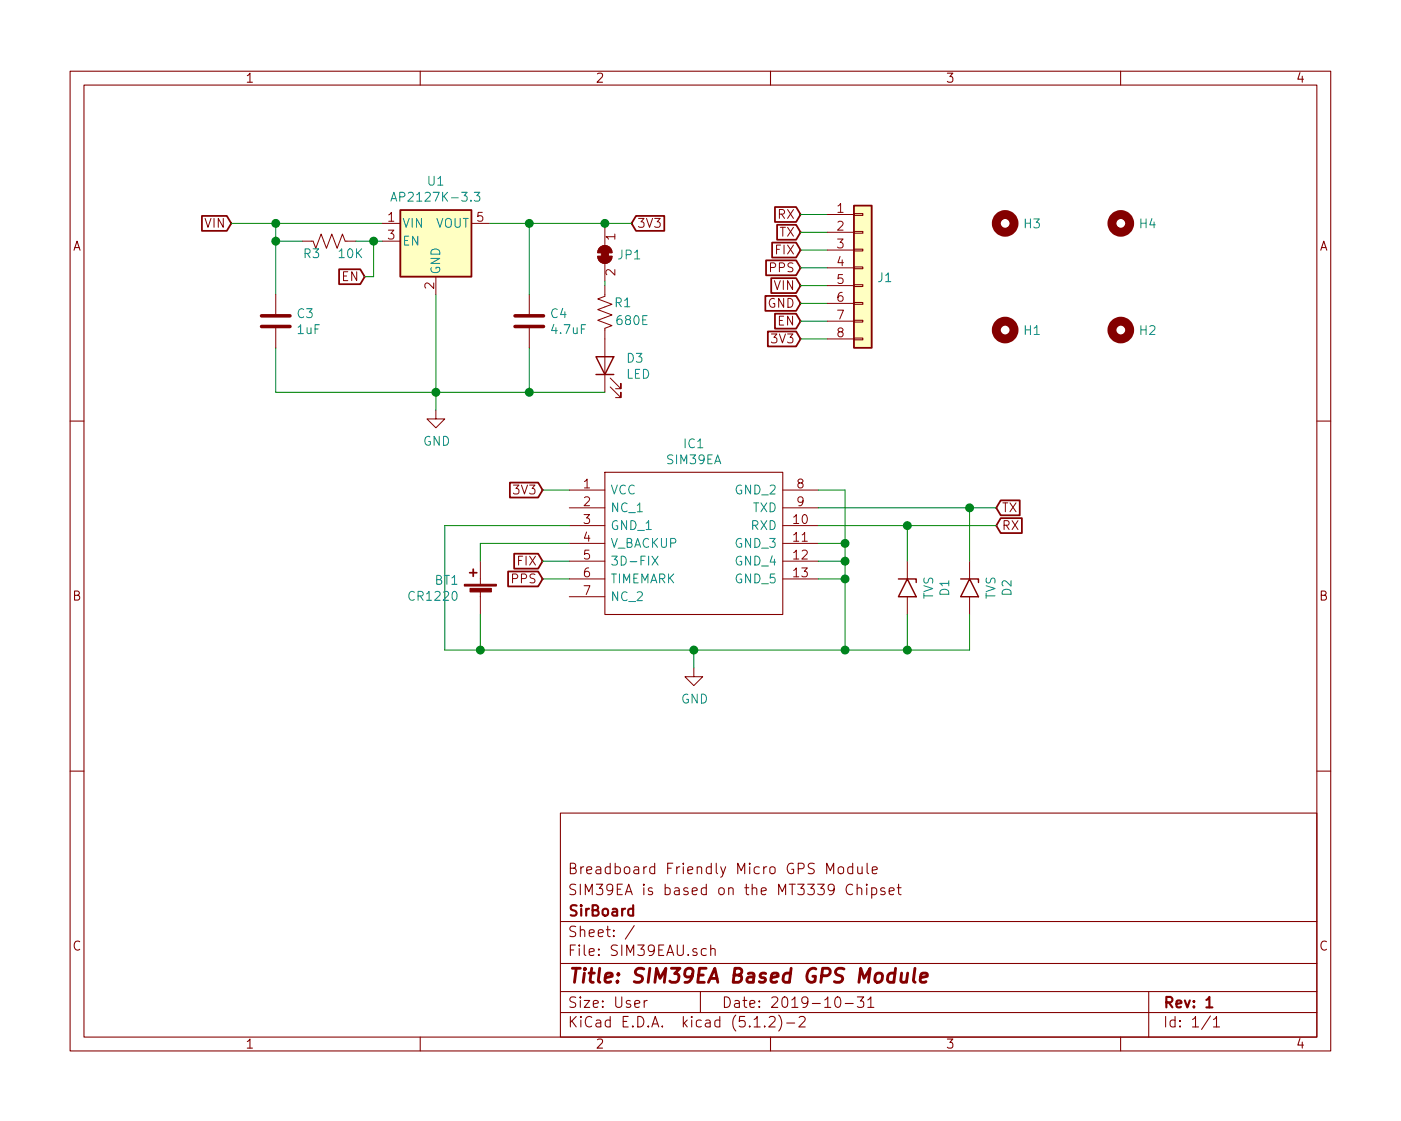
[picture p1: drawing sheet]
EESchema Schematic File Version 4
LIBS:SIM39EAU-cache
EELAYER 29 0
EELAYER END
$Descr User 7874 6299
encoding utf-8
Sheet 1 1
Title "SIM39EA Based GPS Module "
Date "2019-10-31"
Rev "1"
Comp "SirBoard"
Comment1 "SIM39EA is based on the MT3339 Chipset"
Comment2 "Breadboard Friendly Micro GPS Module"
Comment3 ""
Comment4 ""
$EndDescr
Text GLabel 3550 1250 2    50   Input ~ 0
3V3
Wire Wire Line
	1550 1650 1550 1350
Wire Wire Line
	1550 1950 1550 2200
$Comp
L power:GND #PWR0103
U 1 1
P 2450 2300
F 0 "#PWR0103" H 2450 2050 50  0001 C CNN
F 1 "GND" H 2455 2127 50  0000 C CNN
F 2 "" H 2450 2300 50  0001 C CNN
F 3 "" H 2450 2300 50  0001 C CNN
	1    2450 2300
	1    0    0    -1  
$EndComp
Text GLabel 4500 1300 0    50   Input ~ 0
TX
Text GLabel 4500 1200 0    50   Input ~ 0
RX
Text GLabel 4500 1500 0    50   Input ~ 0
PPS
Text GLabel 4500 1400 0    50   Input ~ 0
FIX
Wire Wire Line
	1550 2200 2450 2200
$Comp
L Device:C C3
U 1 1
P 1550 1800
F 0 "C3" H 1665 1845 50  0000 L CNN
F 1 "1uF" H 1665 1755 50  0000 L CNN
F 2 "Capacitor_SMD:C_0805_2012Metric" H 1588 1650 50  0001 C CNN
F 3 "~" H 1550 1800 50  0001 C CNN
F 4 "C396719" H 1550 1800 50  0001 C CNN "Part"
	1    1550 1800
	1    0    0    -1  
$EndComp
Wire Wire Line
	2975 1950 2975 2200
Text GLabel 1300 1250 0    50   Input ~ 0
VIN
Wire Wire Line
	1300 1250 1550 1250
Connection ~ 1550 1250
Text GLabel 4500 1900 0    50   Input ~ 0
3V3
Text GLabel 4500 1600 0    50   Input ~ 0
VIN
Wire Wire Line
	1550 1250 2150 1250
$Comp
L Device:R_US R3
U 1 1
P 1850 1350
F 0 "R3" V 1918 1396 50  0000 L CNN
F 1 "10K" V 1918 1305 50  0000 R CNN
F 2 "Resistor_SMD:R_0603_1608Metric" V 1890 1340 50  0001 C CNN
F 3 "~" H 1850 1350 50  0001 C CNN
F 4 "C99198" V 1850 1350 50  0001 C CNN "Part"
	1    1850 1350
	0    -1   1    0   
$EndComp
Wire Wire Line
	2000 1350 2100 1350
Wire Wire Line
	1700 1350 1550 1350
Connection ~ 1550 1350
Wire Wire Line
	1550 1350 1550 1250
Text GLabel 2050 1550 0    50   Input ~ 0
EN
Wire Wire Line
	2050 1550 2100 1550
Wire Wire Line
	2100 1550 2100 1350
Connection ~ 2100 1350
Wire Wire Line
	2100 1350 2150 1350
$Comp
L Device:C C4
U 1 1
P 2975 1800
F 0 "C4" H 3090 1845 50  0000 L CNN
F 1 "4.7uF" H 3090 1755 50  0000 L CNN
F 2 "Capacitor_SMD:C_0805_2012Metric" H 3013 1650 50  0001 C CNN
F 3 "~" H 2975 1800 50  0001 C CNN
F 4 "C87998" H 2975 1800 50  0001 C CNN "Part"
	1    2975 1800
	1    0    0    -1  
$EndComp
$Comp
L Mechanical:MountingHole H1
U 1 1
P 5650 1850
F 0 "H1" H 5750 1850 50  0000 L CNN
F 1 "MountingHole" H 5750 1805 50  0001 L CNN
F 2 "MountingHole:MountingHole_2.7mm_M2.5_ISO14580_Pad" H 5650 1850 50  0001 C CNN
F 3 "~" H 5650 1850 50  0001 C CNN
	1    5650 1850
	1    0    0    -1  
$EndComp
$Comp
L Mechanical:MountingHole H2
U 1 1
P 6300 1850
F 0 "H2" H 6400 1850 50  0000 L CNN
F 1 "MountingHole" H 6400 1805 50  0001 L CNN
F 2 "MountingHole:MountingHole_2.7mm_M2.5_ISO14580_Pad" H 6300 1850 50  0001 C CNN
F 3 "~" H 6300 1850 50  0001 C CNN
	1    6300 1850
	1    0    0    -1  
$EndComp
$Comp
L Mechanical:MountingHole H3
U 1 1
P 5650 1250
F 0 "H3" H 5750 1250 50  0000 L CNN
F 1 "MountingHole" H 5750 1205 50  0001 L CNN
F 2 "MountingHole:MountingHole_2.7mm_M2.5_ISO14580_Pad" H 5650 1250 50  0001 C CNN
F 3 "~" H 5650 1250 50  0001 C CNN
	1    5650 1250
	1    0    0    -1  
$EndComp
$Comp
L Mechanical:MountingHole H4
U 1 1
P 6300 1250
F 0 "H4" H 6400 1250 50  0000 L CNN
F 1 "MountingHole" H 6400 1205 50  0001 L CNN
F 2 "MountingHole:MountingHole_2.7mm_M2.5_ISO14580_Pad" H 6300 1250 50  0001 C CNN
F 3 "~" H 6300 1250 50  0001 C CNN
	1    6300 1250
	1    0    0    -1  
$EndComp
Connection ~ 2450 2200
Wire Wire Line
	2450 2200 2450 2300
Wire Wire Line
	4650 1500 4500 1500
Wire Wire Line
	4500 1400 4650 1400
Wire Wire Line
	4500 1200 4650 1200
Wire Wire Line
	4500 1300 4650 1300
Text GLabel 4500 1800 0    50   Input ~ 0
EN
Text GLabel 4500 1700 0    50   Input ~ 0
GND
Wire Wire Line
	4500 1900 4650 1900
Wire Wire Line
	4500 1700 4650 1700
Wire Wire Line
	4500 1800 4650 1800
Wire Wire Line
	4650 1600 4500 1600
$Comp
L SIM39EAU-rescue:SIM39EA-SIM39EA IC1
U 1 1
P 3200 2750
F 0 "IC1" H 3900 3013 50  0000 C CNN
F 1 "SIM39EA" H 3900 2923 50  0000 C CNN
F 2 "SIM39EA" H 4450 2850 50  0001 L CNN
F 3 "http://www.vis-plus.ee/pdf/SIM39EA_Hardware_Design_V1.00.pdf" H 4450 2750 50  0001 L CNN
F 4 "GPS Module" H 4450 2650 50  0001 L CNN "Description"
F 5 "6.7" H 4450 2550 50  0001 L CNN "Height"
F 6 "SIMCOM" H 4450 2450 50  0001 L CNN "Manufacturer_Name"
F 7 "SIM39EA" H 4450 2350 50  0001 L CNN "Manufacturer_Part_Number"
F 8 "" H 4450 2250 50  0001 L CNN "Mouser Part Number"
F 9 "" H 4450 2150 50  0001 L CNN "Mouser Price/Stock"
F 10 "" H 4450 2050 50  0001 L CNN "RS Part Number"
F 11 "" H 4450 1950 50  0001 L CNN "RS Price/Stock"
	1    3200 2750
	1    0    0    -1  
$EndComp
$Comp
L power:GND #PWR0101
U 1 1
P 3900 3750
F 0 "#PWR0101" H 3900 3500 50  0001 C CNN
F 1 "GND" H 3905 3577 50  0000 C CNN
F 2 "" H 3900 3750 50  0001 C CNN
F 3 "" H 3900 3750 50  0001 C CNN
	1    3900 3750
	1    0    0    -1  
$EndComp
Wire Wire Line
	3900 3650 3900 3750
Wire Wire Line
	3900 3650 4750 3650
Wire Wire Line
	4750 3650 4750 3250
Wire Wire Line
	4750 3050 4600 3050
Wire Wire Line
	4600 3150 4750 3150
Connection ~ 4750 3150
Wire Wire Line
	4750 3150 4750 3050
Wire Wire Line
	4600 3250 4750 3250
Connection ~ 4750 3250
Wire Wire Line
	4750 3250 4750 3150
Wire Wire Line
	4600 2750 4750 2750
Wire Wire Line
	4750 2750 4750 3050
Connection ~ 4750 3050
Wire Wire Line
	3200 2950 2500 2950
Wire Wire Line
	2500 2950 2500 3650
Wire Wire Line
	2500 3650 2700 3650
Connection ~ 3900 3650
Text GLabel 3050 2750 0    50   Input ~ 0
3V3
Wire Wire Line
	3200 2750 3050 2750
$Comp
L Device:Battery_Cell BT1
U 1 1
P 2700 3350
F 0 "BT1" H 2818 3445 50  0000 L CNN
F 1 "CR1220" H 2818 3355 50  0000 L CNN
F 2 "Battery:BatteryHolder_Keystone_3000_1x12mm" V 2700 3410 50  0001 C CNN
F 3 "~" V 2700 3410 50  0001 C CNN
F 4 "C238097" H 2700 3350 50  0001 C CNN "Part"
	1    2700 3350
	-1   0    0    -1  
$EndComp
Wire Wire Line
	3200 3050 2700 3050
Wire Wire Line
	2700 3050 2700 3150
Wire Wire Line
	2700 3450 2700 3650
Connection ~ 2700 3650
Wire Wire Line
	2700 3650 3900 3650
Text GLabel 3050 3150 0    50   Input ~ 0
FIX
Text GLabel 3050 3250 0    50   Input ~ 0
PPS
Text GLabel 5600 2850 2    50   Input ~ 0
TX
Text GLabel 5600 2950 2    50   Input ~ 0
RX
Wire Wire Line
	3050 3150 3200 3150
Wire Wire Line
	3200 3250 3050 3250
$Comp
L Connector_Generic:Conn_01x08 J1
U 1 1
P 4850 1500
F 0 "J1" H 4929 1447 50  0000 L CNN
F 1 "Conn_01x08" H 4929 1402 50  0001 L CNN
F 2 "Connector_PinHeader_2.54mm:PinHeader_1x08_P2.54mm_Vertical" H 4850 1500 50  0001 C CNN
F 3 "~" H 4850 1500 50  0001 C CNN
	1    4850 1500
	1    0    0    -1  
$EndComp
$Comp
L Diode:1.5KExxA D1
U 1 1
P 5100 3300
F 0 "D1" H 5100 3514 50  0000 C CNN
F 1 "TVS" H 5100 3424 50  0000 C CNN
F 2 "Diode_SMD:D_SOD-323" H 5100 3100 50  0001 C CNN
F 3 "https://www.vishay.com/docs/88301/15ke.pdf" H 5050 3300 50  0001 C CNN
F 4 "C303800" H 5100 3300 50  0001 C CNN "Part"
	1    5100 3300
	0    1    1    0   
$EndComp
$Comp
L Diode:1.5KExxA D2
U 1 1
P 5450 3300
F 0 "D2" H 5450 3514 50  0000 C CNN
F 1 "TVS" H 5450 3424 50  0000 C CNN
F 2 "Diode_SMD:D_SOD-323" H 5450 3100 50  0001 C CNN
F 3 "https://www.vishay.com/docs/88301/15ke.pdf" H 5400 3300 50  0001 C CNN
F 4 "C303800" H 5450 3300 50  0001 C CNN "Part"
	1    5450 3300
	0    1    1    0   
$EndComp
Wire Wire Line
	4600 2950 5100 2950
Wire Wire Line
	4600 2850 5450 2850
Wire Wire Line
	5450 3150 5450 2850
Connection ~ 5450 2850
Wire Wire Line
	5450 2850 5600 2850
Wire Wire Line
	5100 3150 5100 2950
Connection ~ 5100 2950
Wire Wire Line
	5100 2950 5600 2950
Wire Wire Line
	5450 3450 5450 3650
Wire Wire Line
	5450 3650 5100 3650
Connection ~ 4750 3650
Connection ~ 5100 3650
Wire Wire Line
	5100 3650 4750 3650
Wire Wire Line
	5100 3450 5100 3650
Wire Wire Line
	2450 2200 2975 2200
Wire Wire Line
	2750 1250 2975 1250
$Comp
L Regulator_Linear:AP2127K-3.3 U1
U 1 1
P 2450 1350
F 0 "U1" H 2450 1690 50  0000 C CNN
F 1 "AP2127K-3.3" H 2450 1600 50  0000 C CNN
F 2 "Package_TO_SOT_SMD:SOT-23-5" H 2450 1675 50  0001 C CNN
F 3 "https://www.diodes.com/assets/Datasheets/AP2127.pdf" H 2450 1450 50  0001 C CNN
	1    2450 1350
	1    0    0    -1  
$EndComp
Wire Wire Line
	2975 1650 2975 1250
Wire Wire Line
	2450 1650 2450 2200
Connection ~ 2975 1250
Connection ~ 2975 2200
Wire Wire Line
	2975 1250 3400 1250
$Comp
L Jumper:SolderJumper_2_Bridged JP1
U 1 1
P 3400 1425
F 0 "JP1" V 3400 1493 50  0000 L CNN
F 1 "SolderJumper_2_Bridged" V 3445 1493 50  0001 L CNN
F 2 "Jumper:SolderJumper-2_P1.3mm_Bridged_RoundedPad1.0x1.5mm" H 3400 1425 50  0001 C CNN
F 3 "~" H 3400 1425 50  0001 C CNN
	1    3400 1425
	0    1    1    0   
$EndComp
$Comp
L Device:LED D3
U 1 1
P 3400 2050
F 0 "D3" V 3438 1932 50  0000 R CNN
F 1 "LED" V 3348 1932 50  0000 R CNN
F 2 "LED_SMD:LED_0603_1608Metric" H 3400 2050 50  0001 C CNN
F 3 "~" H 3400 2050 50  0001 C CNN
F 4 "C193191" V 3400 2050 50  0001 C CNN "Part"
	1    3400 2050
	0    -1   -1   0   
$EndComp
$Comp
L Device:R_US R1
U 1 1
P 3400 1750
F 0 "R1" H 3450 1700 50  0000 L CNN
F 1 "680E" H 3650 1800 50  0000 R CNN
F 2 "Resistor_SMD:R_0603_1608Metric" V 3440 1740 50  0001 C CNN
F 3 "~" H 3400 1750 50  0001 C CNN
F 4 "C269441" V 3400 1750 50  0001 C CNN "Part"
	1    3400 1750
	1    0    0    1   
$EndComp
Wire Wire Line
	2975 2200 3400 2200
Wire Wire Line
	3400 1600 3400 1575
Wire Wire Line
	3400 1275 3400 1250
Connection ~ 3400 1250
Wire Wire Line
	3400 1250 3550 1250
$EndSCHEMATC
